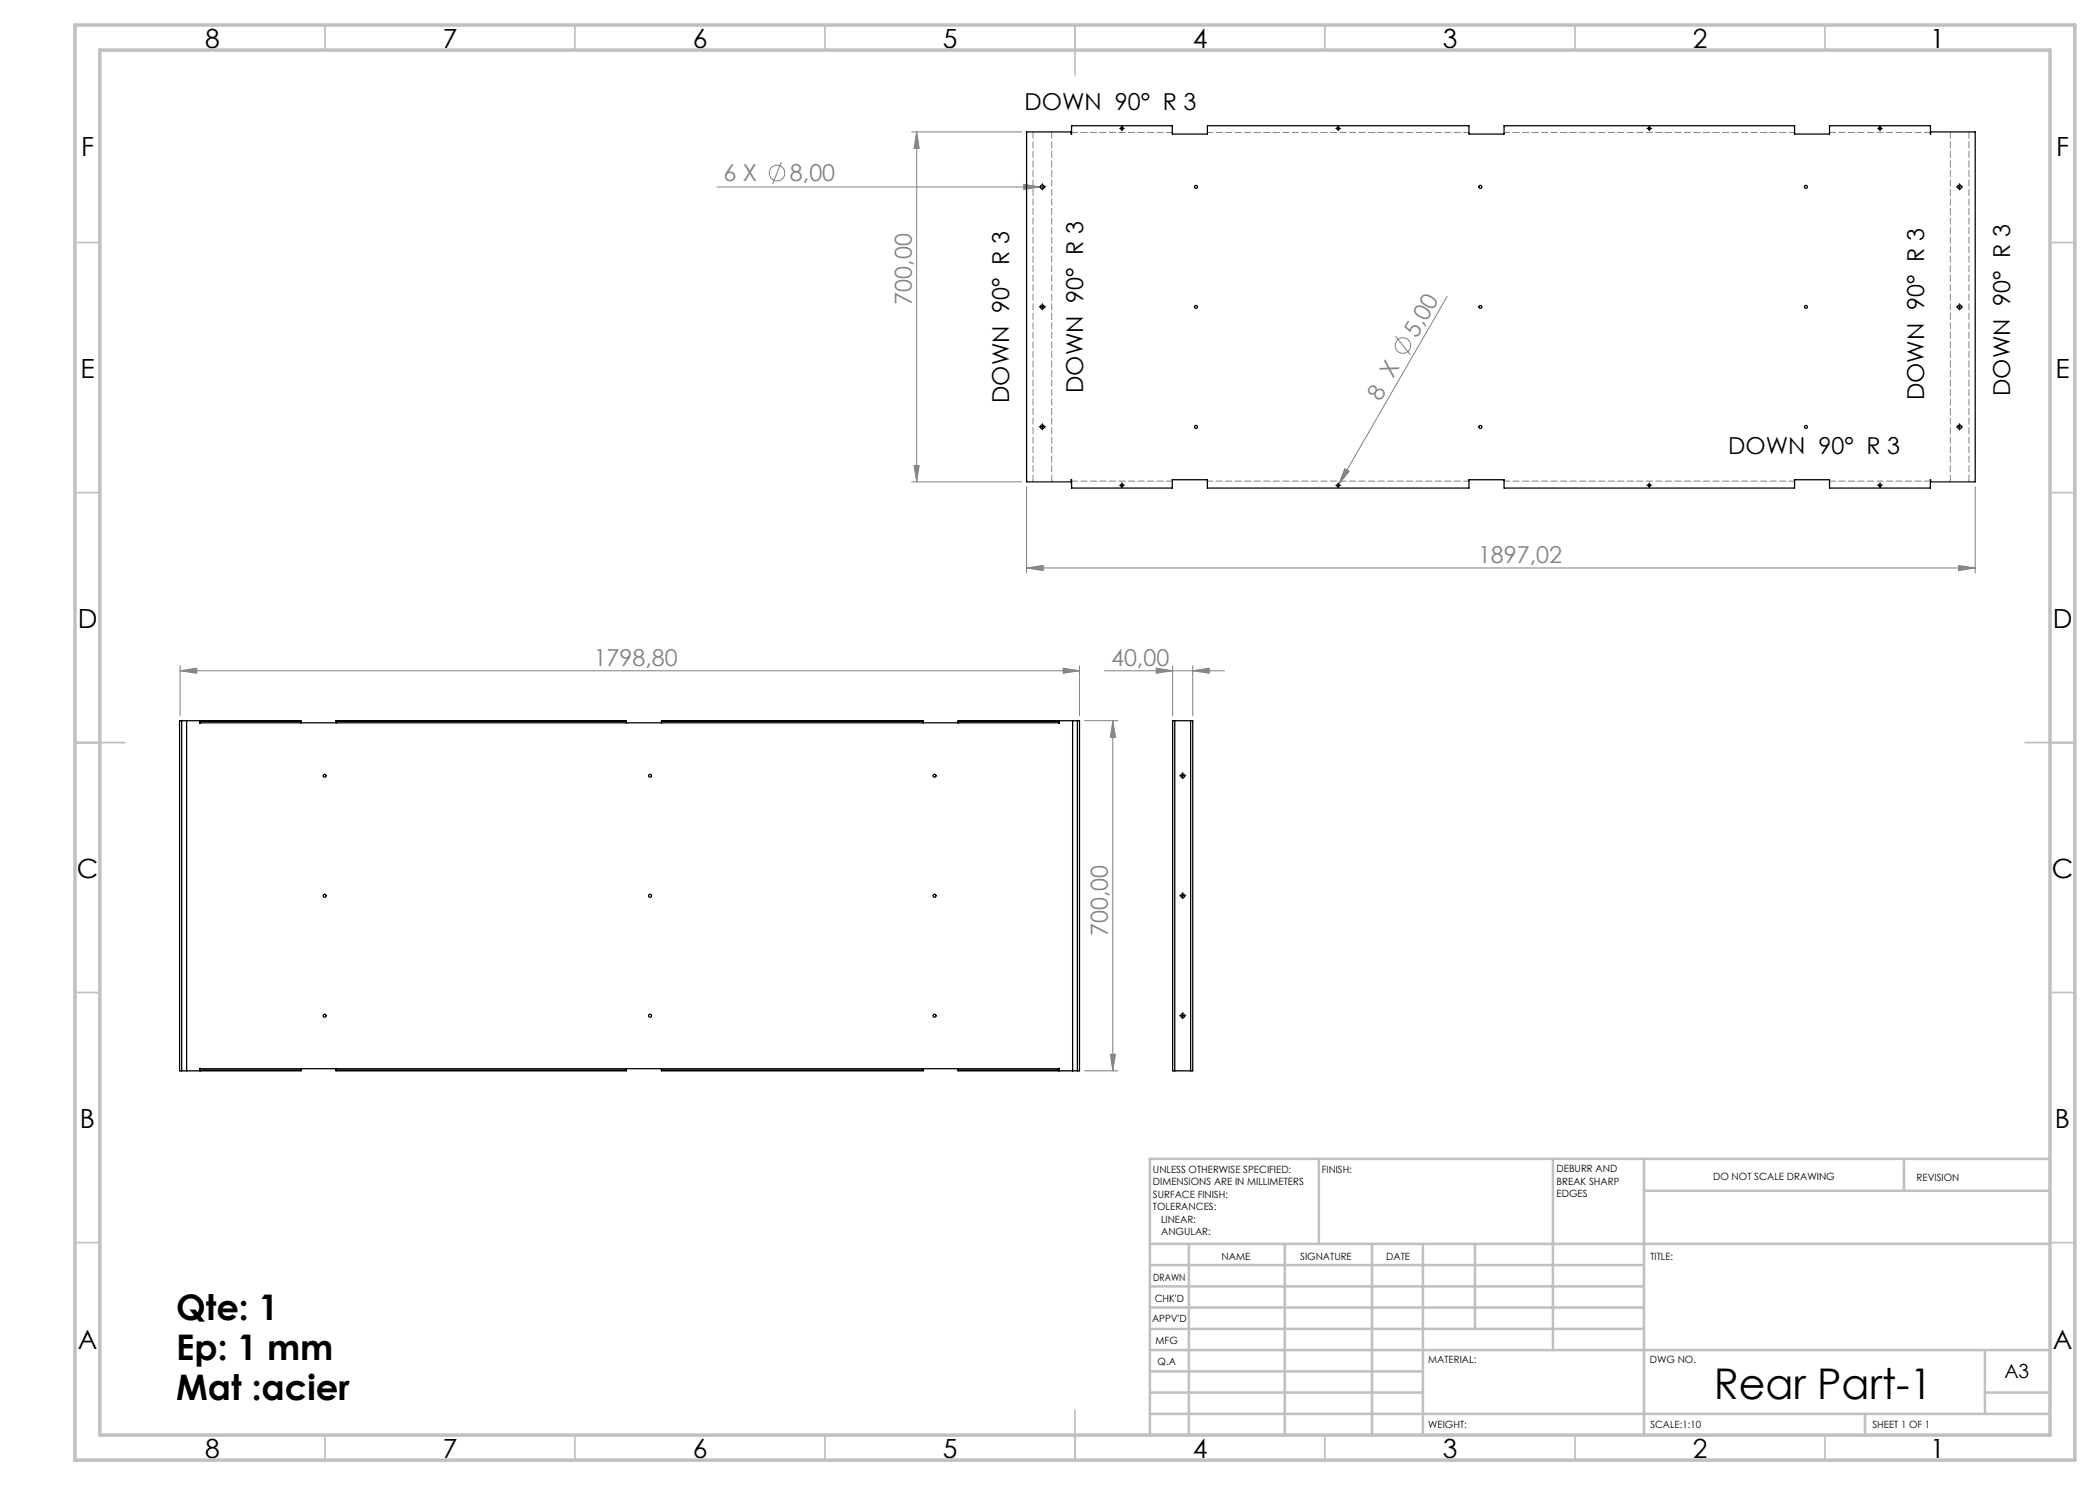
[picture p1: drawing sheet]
<svg xmlns="http://www.w3.org/2000/svg" width="420mm" height="297mm" viewBox="0 0 420 297" stroke-linecap="round" stroke-linejoin="round" font-family="sans-serif">
<g fill="none" stroke="#808080" stroke-width=".2">
<path d="M143.4 37.4h65.4M156.3 32.4l-1.8 4.4M182.3 26.4h22M183.3 26.4l.5 3.3h-1zM183.3 26.4v70M204.8 36.9l3.3 .5-3.3 .5zM289.4 59.3l-21.6 37.5M279.1 67.2l3 3.8M182.3 96.4h22M182.8 93.1h1l-.5 3.3zM205.3 97.4v17.2M267.8 96.8l-.3 .5"/>
<path d="M269 93.7l.8 .6-2 2.5zM395 97.4v17.2M205.3 113.6l3.3-.5v1zM205.3 113.6h189.7M391.7 113.1l3.3 .5-3.3 .5zM36 134.2l3.3-.6v1.1zM36 133.1v10.1M36 134.2h179.9M212.6 133.6l3.3 .6-3.3 .5zM215.9 133.1v10.1M220.9 134.2h24M231.2 133.6l3.3 .6-3.3 .5z"/>
<path d="M234.5 133.1v10.1M238.5 134.2l3.3-.6v1.1zM238.5 133.1v10.1M216.9 144.1h6.7M222.6 144.1l.5 3.4h-1zM222.6 144.1v70.1M216.9 214.2h6.7M222.1 210.9h1l-.5 3.3z"/>
<circle cx="155.4" cy="34.6" r="1.55"/>
<circle cx="280.6" cy="69.1" r="1.57"/>
</g>
<g fill="none" stroke="#000" stroke-width=".2" stroke-dasharray="15.2 1.3 1.3 1.3">
<path d="M208 37.4h-.2M208.5 36.9v-.2M208.5 37.9v.1M209 37.4h.1M224.2 25.7h-.3M224.4 25.4v-.2M224.4 25.9v.3M224.7 25.7h.2M267.4 25.7h-.2M267.7 25.4v-.2M267.7 25.9v.3M267.9 25.7h.3"/>
<path d="M329.6 25.7h-.2M329.9 25.4v-.2M329.9 25.9v.3M330.1 25.7h.3M375.8 25.7h-.3M376 25.4v-.2M376 25.9v.3M376.3 25.7h.2M391.4 37.4h-.1M391.9 36.9v-.2M391.9 37.9v.1M392.4 37.4h.2"/>
<path d="M208 61.4h-.2M208.5 60.9v-.2M208.5 61.9v.1M209 61.4h.1M391.4 61.4h-.1M391.9 60.9v-.2M391.9 61.9v.1M392.4 61.4h.2M208 85.4h-.2M208.5 84.9v-.2M208.5 85.9v.1M209 85.4h.1"/>
<path d="M224.2 97h-.3M224.4 96.8v-.3M224.4 97.3v.2M224.7 97h.2M267.4 97h-.2M267.7 96.8v-.3M267.7 97.3v.2M267.9 97h.3M329.6 97h-.2M329.9 96.8v-.3M329.9 97.3v.2M330.1 97h.3"/>
<path d="M375.8 97h-.3M376 96.8v-.3M376 97.3v.2M376.3 97h.2M391.4 85.4h-.1M391.9 84.9v-.2M391.9 85.9v.1M392.4 85.4h.2M236 155.1h-.1M236.5 154.6v-.1M236.5 155.6v.2M237 155.1h.2"/>
<path d="M236 179.1h-.1M236.5 178.6v-.1M236.5 179.6v.2M237 179.1h.2M236 203.1h-.1M236.5 202.6v-.1M236.5 203.6v.2M237 203.1h.2"/>
</g>
<g fill="none" stroke="#000" stroke-width=".2">
<path d="M208.2 37.4h.5M208.5 37.1v.5M224.1 25.7h.5M224.4 25.4v.6M267.4 25.7h.5M267.6 25.4v.6M329.6 25.7h.5M329.8 25.4v.6M375.7 25.7h.5M376 25.4v.6M391.7 37.4h.4M391.9 37.1v.5"/>
<path d="M208.2 61.4h.5M208.5 61.1v.5M391.7 61.4h.4M391.9 61.1v.5M208.2 85.4h.5M208.5 85.1v.5M224.1 97.1h.5M224.4 96.8v.5M267.4 97.1h.5M267.6 96.8v.5M329.6 97.1h.5M329.8 96.8v.5"/>
<path d="M375.7 97.1h.5M376 96.8v.5M391.7 85.4h.4M391.9 85.1v.5M236.3 155.1h.5M236.5 154.9v.5M236.3 179.1h.5M236.5 178.9v.5M236.3 203.2h.5M236.5 202.9v.5"/>
</g>
<path d="M214.3 26.5h20.2M365.9 26.5h20.2M234.5 96.2h-20.2M386.1 96.2h-20.2" fill="none" stroke="#808080" stroke-width=".2" stroke-dasharray="1.3 .6" stroke-dashoffset=".1"/>
<path d="M241.5 26.5h52.3M300.8 26.5h58.1M293.8 96.2h-52.3M358.9 96.2h-58.1" fill="none" stroke="#808080" stroke-width=".2" stroke-dasharray="1.3 .6" stroke-dashoffset=".2"/>
<path d="M390.1 26.4v70M393.8 26.4v70M206.6 96.4v-70M210.3 96.4v-70" fill="none" stroke="#808080" stroke-width=".2" stroke-dasharray="1.3 .6" stroke-dashoffset="-.1"/>
<g fill="none" stroke="#c0c0c0" stroke-width=".35">
<path d="M65 5v5M115 5v5M165 5v5M215 5v10M265 5v5M315 5v5M365 5v5M15 48.5h5M410 48.5h5M15 98.5h5M410 98.5h5M15 148.5h10"/>
<path d="M405 148.5h10M15 198.5h5M410 198.5h5M15 248.5h5M410 248.5h5M65 287v5M115 287v5M165 287v5M215 282v10M265 287v5M315 287v5M365 287v5"/>
</g>
<g fill="none" stroke="#c0c0c0" stroke-width=".5">
<path d="M263.8 231.8v17M310.6 231.8v38.2M328.8 231.8v55.2M328.8 238.2h81.2M380.8 231.8v6.4M410 231.8h-180v55.2M230 248.8h180M230 257.3h98.8M230 253h98.8M237.8 248.8v38.2M257 248.8v38.2M274.4 248.8v38.2"/>
<path d="M284.6 248.8v38.2M295 248.8v17M230 265.8h98.8M230 261.5h98.8M230 278.5h54.6M230 274.3h54.6M230 270h180M397 278.5h13M397 270v12.8M230 282.8h180M373 282.8v4.2"/>
</g>
<path d="M15 5h400v287h-400zM20 10h390v277h-390z" fill="none" stroke="#c0c0c0" stroke-width=".7"/>
<g fill="#808080">
<path d="M204.8 36.9l3.3 .5-3.3 .5z"/>
<path d="M269 93.7l.8 .6-2 2.5z"/>
<path d="M212.6 133.6l3.3 .6-3.3 .5zM36 134.2l3.3-.6v1.1z"/>
<path d="M205.3 113.6l3.3-.5v1zM391.7 113.1l3.3 .5-3.3 .5zM231.2 133.6l3.3 .6-3.3 .5zM238.5 134.2l3.3-.6v1.1z"/>
<path d="M183.3 26.4l.5 3.3h-1zM182.8 93.1h1l-.5 3.3zM222.6 144.1l.5 3.4h-1zM222.1 210.9h1l-.5 3.3z"/>
</g>
<g fill="none" stroke="#000" stroke-width=".25">
<path d="M386.1 26.8v-1.7h-20.2v1.7h-7v-1.7h-58.1v1.7h-7v-1.7h-52.3v1.7h-7v-1.7h-20.2v1.7l-.1-.4h-8.9v70h8.9l.1-.5v1.7h20.2v-1.6h7v1.6h52.3v-1.6h7v1.6h58.1v-1.6h7v1.6h20.2v-1.7M386.1 26.8h.1M386.1 26.4h8.9v70h-8.9M386.1 95.9h.1M36.3 144.1h-.4v70.1h.4M36.3 144.1v70.1M36.3 144.1h3.7v.5M37.3 144.1v70.1M40 144.3v.3M40 144.3v-.2h20.2v.2M40 144.3h20.2M40 144.6h171.8"/>
<path d="M60.2 144.3v.3M67.2 144.3v.3M67.2 144.3v-.2h58.1v.2M67.2 144.3h58.1M125.3 144.3v.3M132.3 144.3v.3M132.3 144.3v-.2h52.3v.2M132.3 144.3h52.3M184.6 144.3v.3M191.6 144.3v.3M191.6 144.3v-.2h20.2v.2M191.6 144.3h20.2"/>
<path d="M211.8 144.3v.3M214.5 144.1v70.1M215.5 144.1h.4v70.1h-.4M215.5 144.1h-3.7v.5M215.5 144.1v70.1M234.9 144.1h-.4v70.1h.4M234.9 144.1h3.2M234.9 144.1v70.1M238.1 144.1h.4v70.1h-.4M238.1 144.1v70.1M40 213.7v.3M40 213.7v.5h-3.7"/>
<path d="M40 214v.2h20.2v-.2M40 214h20.2M40 213.7h171.8M60.2 213.7v.3M67.2 213.7v.3M67.2 214v.2h58.1v-.2M67.2 214h58.1M125.3 213.7v.3M132.3 213.7v.3M132.3 214v.2h52.3v-.2M132.3 214h52.3M184.6 213.7v.3"/>
<path d="M191.6 213.7v.3M191.6 214v.2h20.2v-.2M191.6 214h20.2M211.8 213.7v.3M211.8 213.7v.5h3.7M234.9 214.2h3.2"/>
<circle cx="208.4" cy="37.4" r=".4"/>
<circle cx="224.4" cy="25.7" r=".25"/>
<circle cx="239.2" cy="37.4" r=".29"/>
<circle cx="267.6" cy="25.7" r=".25"/>
<circle cx="296.1" cy="37.4" r=".31"/>
<circle cx="329.9" cy="25.7" r=".25"/>
<circle cx="361.2" cy="37.4" r=".29"/>
<circle cx="376" cy="25.7" r=".25"/>
<circle cx="391.9" cy="37.4" r=".4"/>
<circle cx="208.4" cy="61.4" r=".4"/>
<circle cx="239.2" cy="61.4" r=".28"/>
<circle cx="296.1" cy="61.4" r=".3"/>
<circle cx="361.2" cy="61.4" r=".28"/>
<circle cx="391.9" cy="61.4" r=".4"/>
<circle cx="208.4" cy="85.4" r=".4"/>
<circle cx="224.4" cy="97.1" r=".25"/>
<circle cx="239.2" cy="85.4" r=".29"/>
<circle cx="267.6" cy="97.1" r=".25"/>
<circle cx="296.1" cy="85.4" r=".31"/>
<circle cx="329.9" cy="97.1" r=".25"/>
<circle cx="361.2" cy="85.4" r=".29"/>
<circle cx="376" cy="97.1" r=".25"/>
<circle cx="391.9" cy="85.4" r=".4"/>
<circle cx="64.9" cy="155.1" r=".3"/>
<circle cx="130" cy="155.1" r=".3"/>
<circle cx="186.9" cy="155.1" r=".3"/>
<circle cx="236.5" cy="155.1" r=".4"/>
<circle cx="64.9" cy="179.2" r=".31"/>
<circle cx="130" cy="179.2" r=".31"/>
<circle cx="186.9" cy="179.2" r=".31"/>
<circle cx="236.5" cy="179.2" r=".39"/>
<circle cx="64.9" cy="203.1" r=".31"/>
<circle cx="130" cy="203.1" r=".31"/>
<circle cx="186.9" cy="203.1" r=".31"/>
<circle cx="236.5" cy="203.2" r=".4"/>
</g>
<text font-size="8.5" x="342.7" y="279.7">Rear Part-1</text>
<g font-size="7.1">
<text x="35.2" y="263.9">Qte: 1</text>
<text x="35.2" y="272">Ep: 1 mm</text>
<text x="35.2" y="280">Mat :acier</text>
</g>
<g font-size="5.3">
<text x="41" y="9.5">8</text>
<text x="88.5" y="9.5">7</text>
<text x="138.5" y="9.5">6</text>
<text x="188.5" y="9.5">5</text>
<text x="238.5" y="9.5">4</text>
<text x="288.5" y="9.5">3</text>
<text x="338.5" y="9.5">2</text>
<text x="386" y="9.5">1</text>
<text x="16.2" y="31.3">F</text>
<text x="411.2" y="31.3">F</text>
<text x="16.1" y="75.5">E</text>
<text x="411.1" y="75.5">E</text>
<text x="15.5" y="125.5">D</text>
<text x="410.5" y="125.5">D</text>
<text x="15.4" y="175.5">C</text>
<text x="410.4" y="175.5">C</text>
<text x="16" y="225.5">B</text>
<text x="411" y="225.5">B</text>
<text x="15.5" y="269.8">A</text>
<text x="410.5" y="269.8">A</text>
<text x="41" y="291.5">8</text>
<text x="88.5" y="291.5">7</text>
<text x="138.5" y="291.5">6</text>
<text x="188.5" y="291.5">5</text>
<text x="238.5" y="291.5">4</text>
<text x="288.5" y="291.5">3</text>
<text x="338.5" y="291.5">2</text>
<text x="386" y="291.5">1</text>
</g>
<g font-size="4.7">
<text x="204.9" y="22">DOWN 90° R 3</text>
<text x="201.8" y="80.6" transform="rotate(-90 201.8 80.6)">DOWN 90° R 3</text>
<text x="216.7" y="78.6" transform="rotate(-90 216.7 78.6)">DOWN 90° R 3</text>
<text x="384.9" y="80.1" transform="rotate(-90 384.9 80.1)">DOWN 90° R 3</text>
<text x="402" y="79.2" transform="rotate(-90 402 79.2)">DOWN 90° R 3</text>
<text x="345.6" y="90.7">DOWN 90° R 3</text>
</g>
<g font-size="4.7" fill="#808080">
<text x="144.7" y="36.3">6 X</text>
<text x="158" y="36.3">8,00</text>
<text x="182.3" y="60.9" transform="rotate(-90 182.3 60.9)">700,00</text>
<text x="283.4" y="67.7" transform="rotate(-60 283.4 67.7)">5,00</text>
<text x="276.1" y="80.4" transform="rotate(-60 276.1 80.4)">8 X</text>
<text x="295.6" y="112.6">1897,02</text>
<text x="118.7" y="133.1">1798,80</text>
<text x="222.2" y="133.1">40,00</text>
<text x="221.6" y="187.2" transform="rotate(-90 221.6 187.2)">700,00</text>
</g>
<text font-size="3.9" x="400.9" y="275.5">A3</text>
<g font-size="2">
<text x="230.6" y="234.6">UNLESS OTHERWISE SPECIFIED:</text>
<text x="230.6" y="237.1">DIMENSIONS ARE IN MILLIMETERS</text>
<text x="230.6" y="239.6">SURFACE FINISH:</text>
<text x="264.4" y="234.6">FINISH:</text>
<text x="311.3" y="234.5">DEBURR AND</text>
<text x="311.3" y="237">BREAK SHARP</text>
<text x="311.3" y="239.5">EDGES</text>
<text x="342.6" y="236">DO NOT SCALE DRAWING</text>
<text x="383.3" y="236.2">REVISION</text>
<text x="230.6" y="242.1">TOLERANCES:</text>
<text x="232.2" y="244.6">LINEAR:</text>
<text x="232.2" y="247.1">ANGULAR:</text>
<text x="244.3" y="252">NAME</text>
<text x="260" y="251.9">SIGNATURE</text>
<text x="277.2" y="251.9">DATE</text>
<text x="330.1" y="251.9">TITLE:</text>
<text x="230.6" y="256.1">DRAWN</text>
<text x="230.9" y="260.3">CHK'D</text>
<text x="230.4" y="264.4">APPV'D</text>
<text x="231.1" y="268.8">MFG</text>
<text x="231.5" y="273">Q.A</text>
<text x="285.6" y="272.5">MATERIAL:</text>
<text x="330" y="272.5">DWG NO.</text>
<text x="285.6" y="285.5">WEIGHT:</text>
<text x="330.1" y="285.6">SCALE:1:10</text>
<text x="374.5" y="285.6">SHEET 1 OF 1</text>
</g>
</svg>
